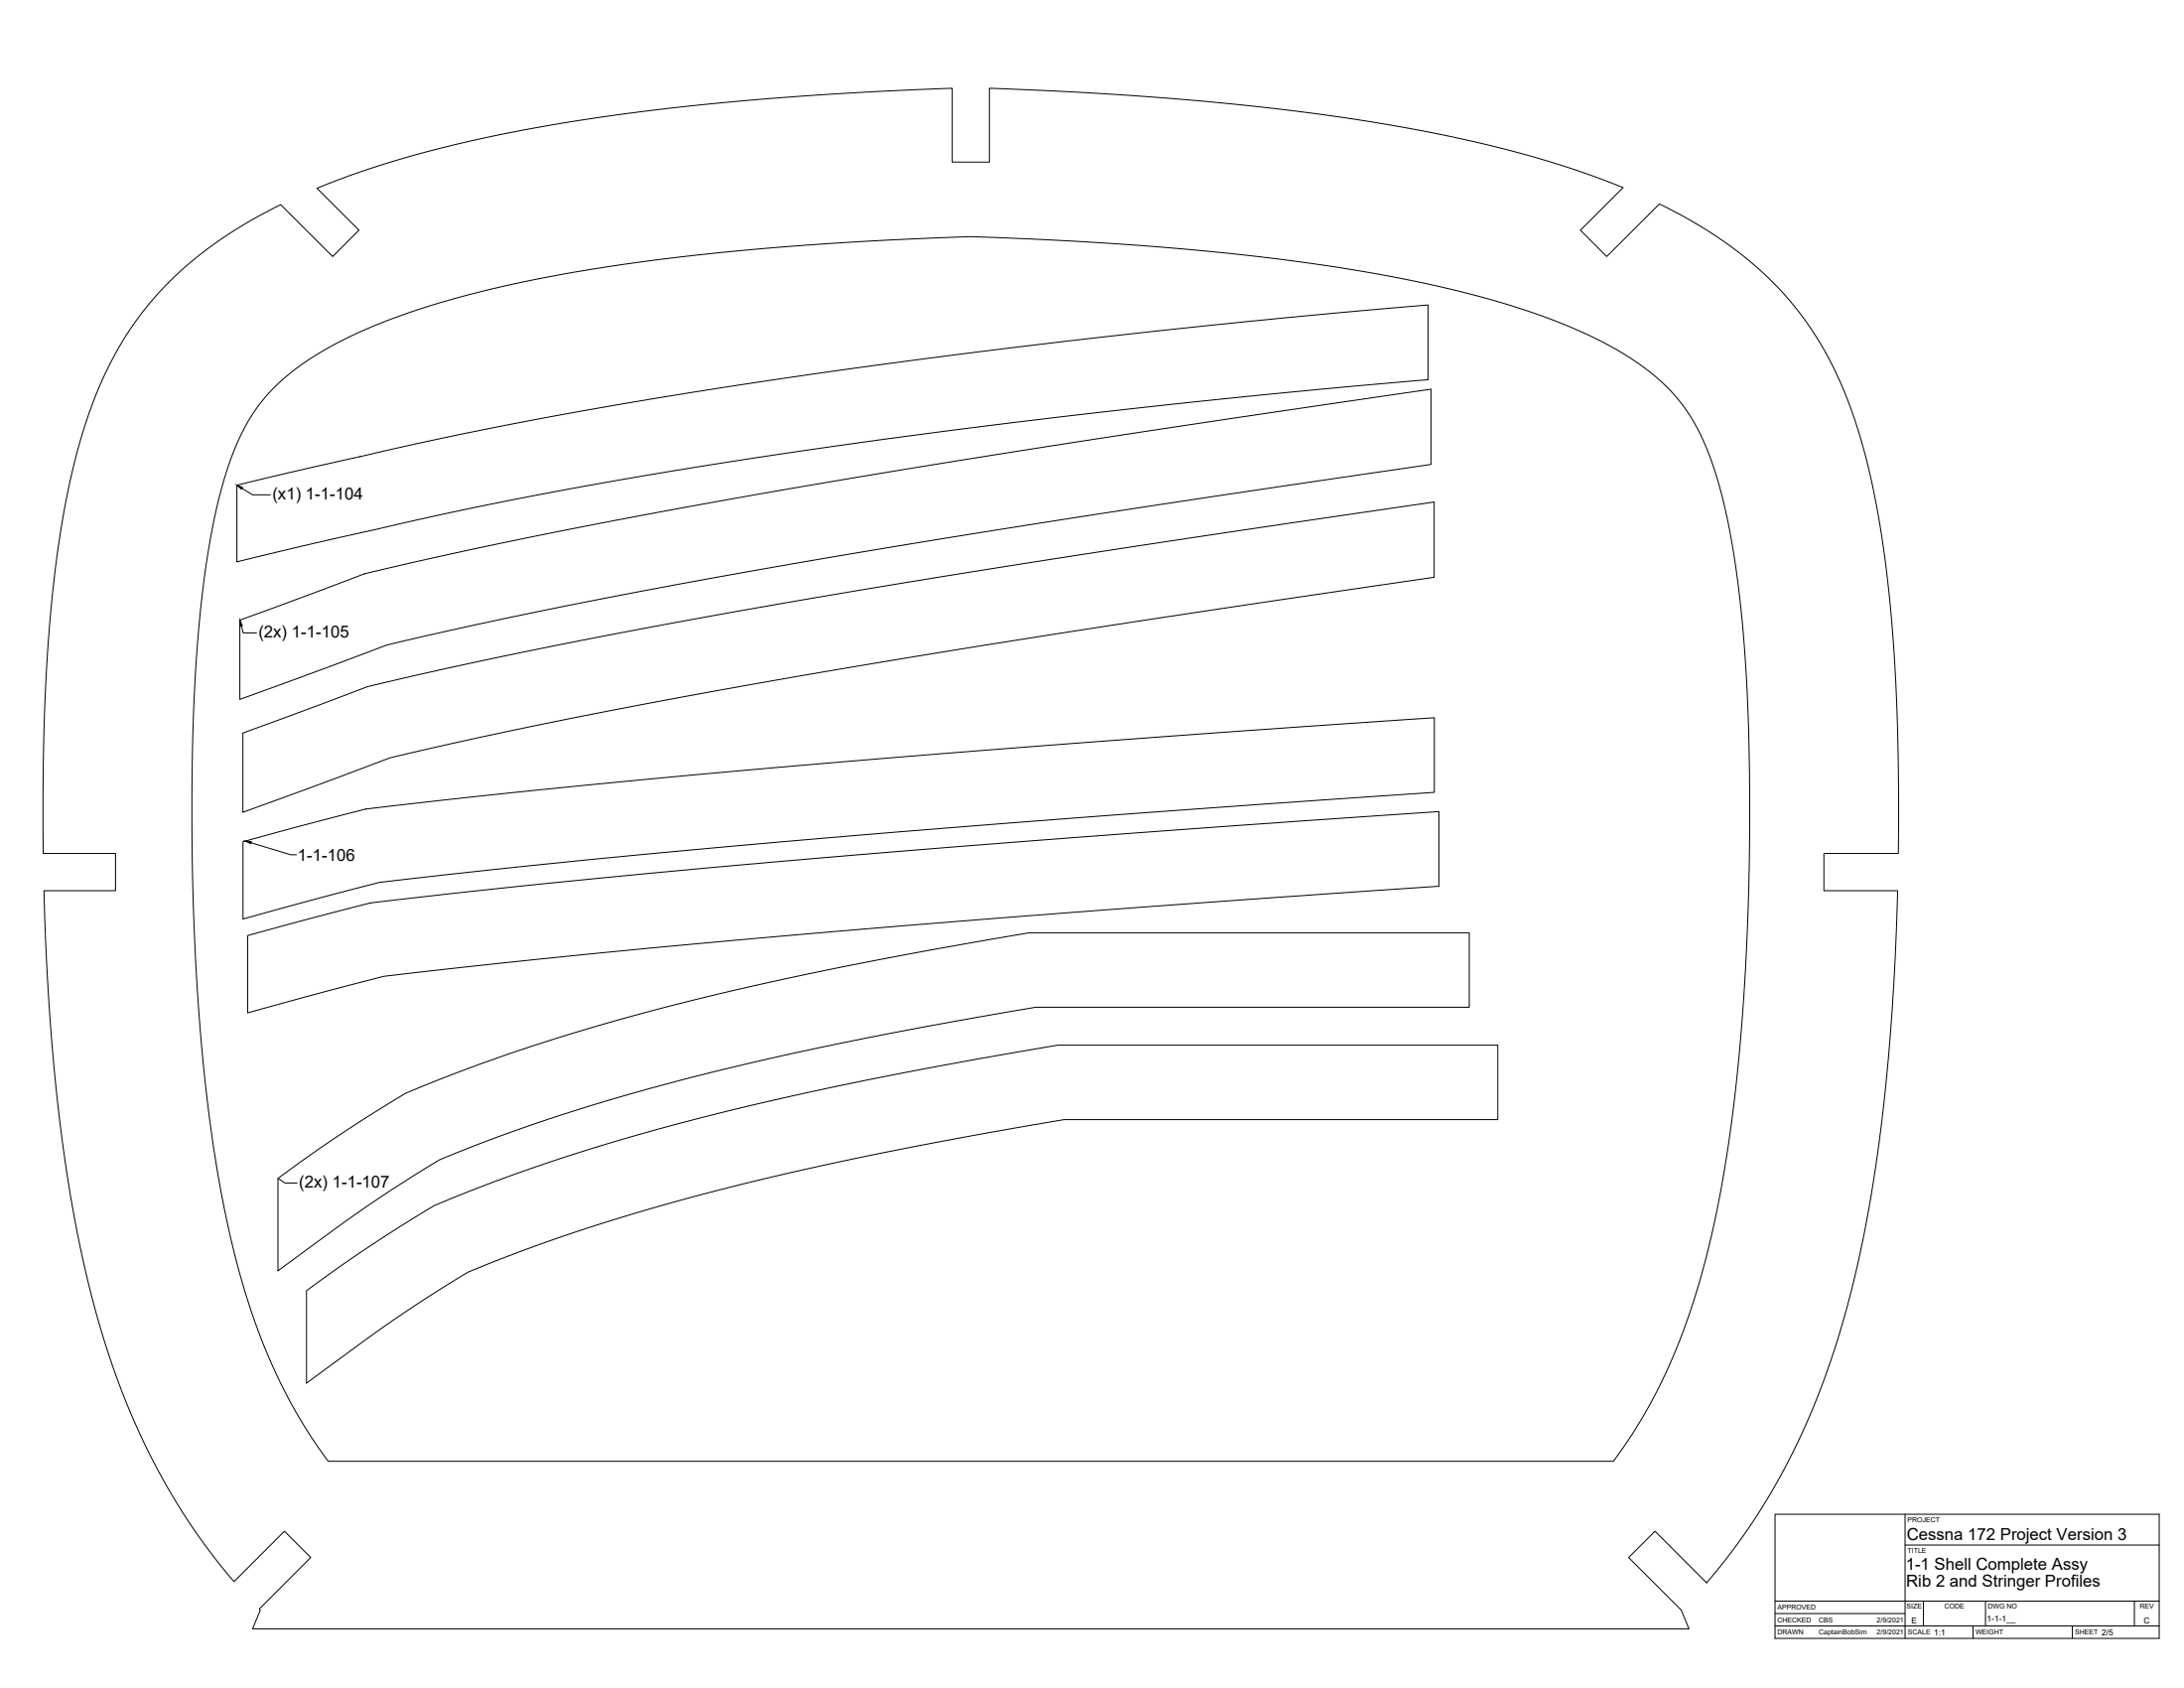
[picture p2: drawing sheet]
<svg xmlns="http://www.w3.org/2000/svg" width="1118mm" height="864mm" viewBox="0 0 1118 864" stroke-linecap="round" stroke-linejoin="round" font-family="sans-serif">
<!-- layer: Visible -->
<path d="M86 144a215 215 0 0 1 58-39l26 26 14-13-22-22 19-7 22-7 22-6 27-6 48-9 54-7 57-5 76-4v38h19v-38l57 3a1160 1160 0 0 1 186 23l24 6 20 6 20 6 18 7-22 22 13 13 27-27 21 12 15 10 15 12 13 12a199 199 0 0 1 43 87l3 17 4 20 3 23 2 25 3 49v66h-38v19h38l-3 58-3 38-3 26-4 29-5 27-6 28-7 25-8 22-9 22a324 324 0 0 1-50 79l-26-27-14 14 27 27 4 9h-735l4-9v-1l26-26-13-14-26 26-15-18-11-17-10-17-9-15-9-21-7-19-8-22-5-21-5-21-6-36-7-47-3-46-2-53h36v-19h-37v-59l3-47a468 468 0 0 1 18-112l9-25a165 165 0 0 1 34-50zM140 198a165 165 0 0 1 61-35 630 630 0 0 1 142-31 1822 1822 0 0 1 154-11 1398 1398 0 0 1 224 22l38 9 19 6 16 6 14 5 13 7 12 7 11 7a101 101 0 0 1 35 56l6 25 4 27a1168 1168 0 0 1 5 188l-1 9a724 724 0 0 1-25 165 276 276 0 0 1-42 88h-658l-2-2a315 315 0 0 1-51-125l-5-27-3-27-4-31-2-31-2-37-1-38v-31l1-39a514 514 0 0 1 13-105l7-23a93 93 0 0 1 21-34zM121 248l88-20 46-10 66-12 62-10 77-11 84-10 94-10 93-9v38l-88 8-88 10-92 11-72 11-73 11-60 12-44 9-93 21zM123 317l41-15a246 246 0 0 1 50-15l93-19 106-19 139-23 180-27v39l-168 25-142 23-111 20-48 10-46 9a205 205 0 0 0-41 13l-53 20zM124 375l41-15a246 246 0 0 1 50-15l94-20 105-19 140-22 180-27v38l-168 25-142 23-111 20-49 10-45 10a205 205 0 0 0-42 13l-53 20zM124 431l40-11a209 209 0 0 1 48-9l97-10 127-12 146-11 152-11v38l-167 12-140 11-122 11-90 10a206 206 0 0 0-49 10l-42 11zM127 479l40-11a208 208 0 0 1 48-9l96-10 127-12 147-11 151-11v38l-167 12-128 10-133 12-91 10a206 206 0 0 0-49 10l-41 11zM142 603a760 760 0 0 1 66-44 1146 1146 0 0 1 216-63l48-9 55-10h225v38h-222l-84 16-70 15a988 988 0 0 0-151 47 709 709 0 0 0-55 36l-28 21zM157 660a766 766 0 0 1 65-43 1141 1141 0 0 1 216-63l54-11 49-8h225v38h-221l-80 14-70 15a1004 1004 0 0 0-156 49 709 709 0 0 0-54 36l-28 21z" fill="none" stroke="#000" stroke-width=".51"/>
<!-- layer: Titleblock -->
<path d="M908 775h197v63h-197zM975 775v63M975 790h130M908 819h197M984 819v13M1016 819v13M1092 819v13M908 832h197M908 826h67M1010 832v6M1060 832v6" fill="none" stroke="#000" stroke-width=".51"/>
<!-- layer: Annotations -->
<path d="M121 248l3 1v1zM123 317l1 3h-1zM126 430l3 1-1 1z" fill="#000" stroke="#000" stroke-width=".51"/>
<path d="M124 250l5 3h9M124 320v4h7M128 431l21 6h3M142 603l4 2h6" fill="none" stroke="#000" stroke-width=".51"/>
<g font-size="8.5">
<text x="139" y="255">(x1) 1-1-104</text>
<text x="132" y="326">(2x) 1-1-105</text>
<text x="152" y="440">1-1-106</text>
<text x="153" y="608">(2x) 1-1-107</text>
<text x="976" y="788">Cessna 172 Project Version 3</text>
<text x="975" y="803">1-1 Shell Complete Assy</text>
<text x="975" y="812">Rib 2 and Stringer Profiles</text>
</g>
<g font-size="4.3">
<text x="978" y="831">E</text>
<text x="1017" y="830">1-1-1__</text>
<text x="1097" y="831">C</text>
<text x="990" y="837">1:1</text>
<text x="1076" y="837">2/5</text>
</g>
<g font-size="3.5">
<text x="976" y="779">PROJECT</text>
<text x="976" y="794">TITLE</text>
<text x="910" y="824">APPROVED</text>
<text x="976" y="823">SIZE</text>
<text x="995" y="823">CODE</text>
<text x="1017" y="823">DWG NO</text>
<text x="1095" y="823">REV</text>
<text x="910" y="830">CHECKED</text>
<text x="931" y="830">CBS</text>
<text x="960" y="830">2/9/2021</text>
<text x="910" y="836">DRAWN</text>
<text x="931" y="836">CaptainBobSim</text>
<text x="960" y="836">2/9/2021</text>
<text x="976" y="836">SCALE</text>
<text x="1011" y="836">WEIGHT</text>
<text x="1062" y="836">SHEET</text>
</g>
</svg>
